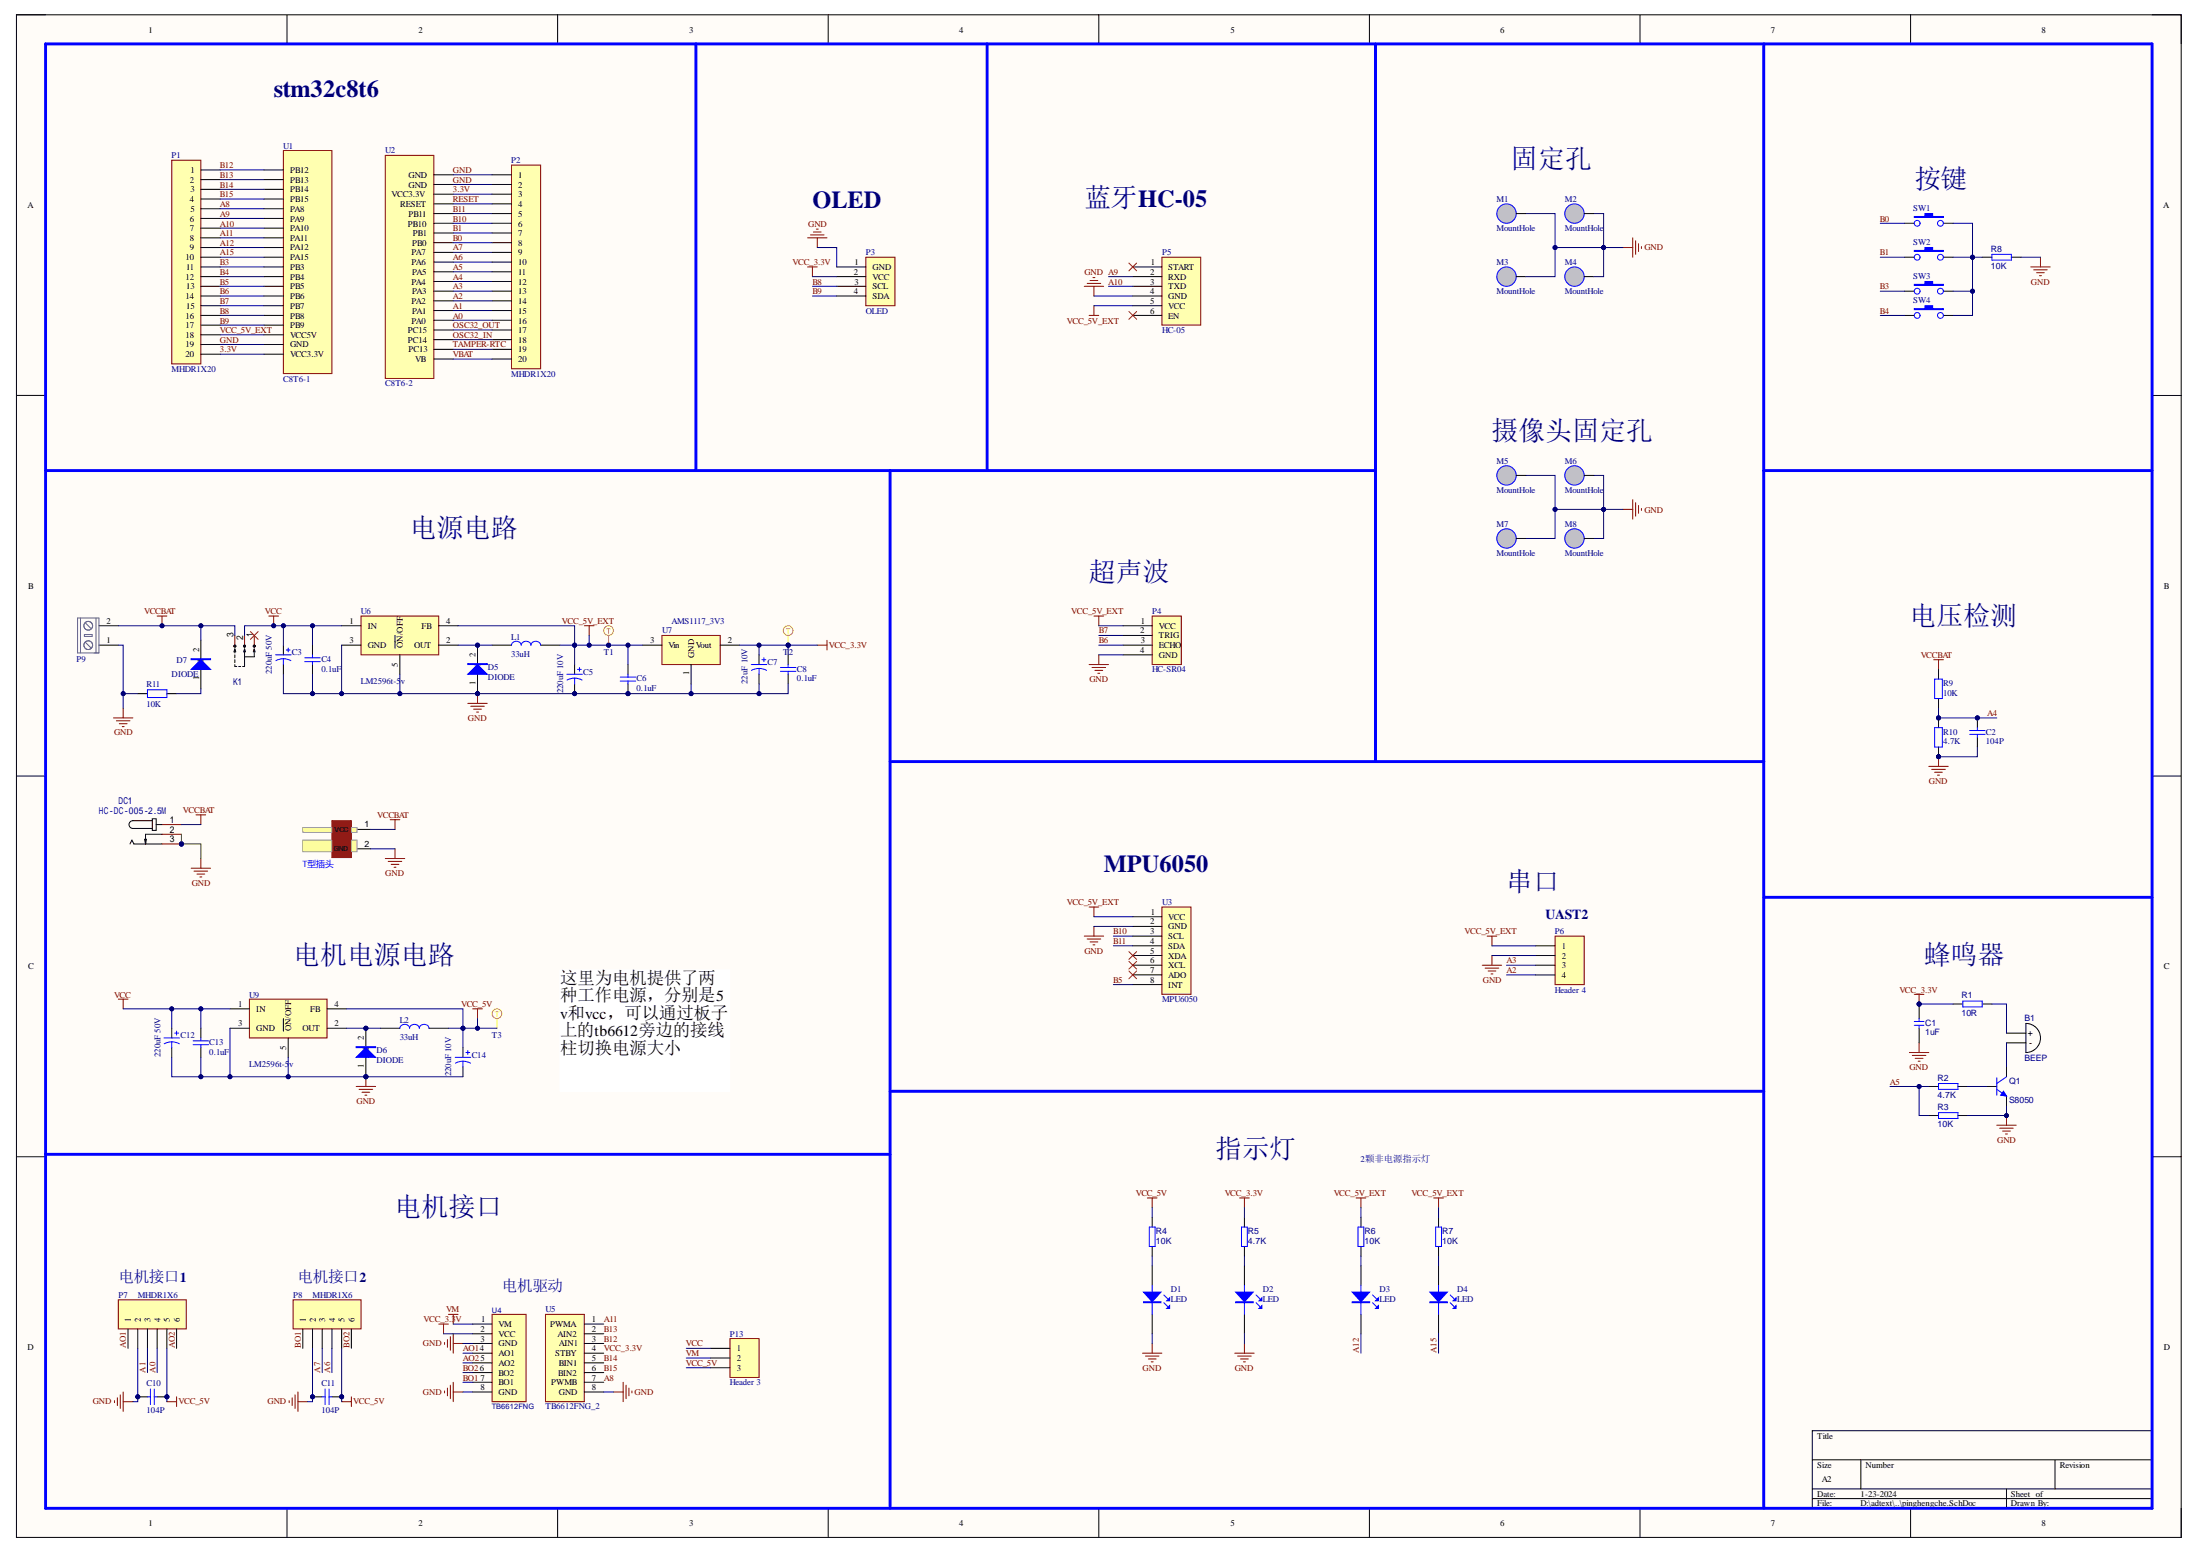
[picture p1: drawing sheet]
# Altium project pinghengche.PrjPcb
1 sheet, 71 parts. Net scope: global (net labels, ports and power ports of the same name join across sheets).
Board file: pinghengche.PcbDoc

## Sheet pinghengche.SchDoc
size A2

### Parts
B1  BEEP  [BEEP 9x5.5mm]
C1  value 1uF  [C0805]
C2  104P  [CAPC1608[0603]S-L]
C3  value 220uF 50V  [CAP-SMD_BD10.0-L10.3-W10.3-LS11.3-FD]  (hidden comment: Cap Pol1)
C4  value 0.1uF  [CAPC1608[0603]S-L]  (hidden comment: Cap)
C5  value 220uF 10V  [7343]  (hidden comment: Cap Pol1)
C6  value 0.1uF  [CAPC1608[0603]S-L]  (hidden comment: Cap)
C7  value 22uF 10V  [C3528]  (hidden comment: Cap Pol1)
C8  value 0.1uF  [CAPC1608[0603]S-L]  (hidden comment: Cap)
C10  104P  [CAPC1608[0603]S-L]
C11  104P  [CAPC1608[0603]S-L]
C12  value 220uF 50V  [CAP-SMD_BD10.0-L10.3-W10.3-LS11.3-FD]  (hidden comment: Cap Pol1)
C13  value 0.1uF  [CAPC1608[0603]S-L]  (hidden comment: Cap)
C14  value 220uF 10V  [7343]  (hidden comment: Cap Pol1)
D1  LED  [LED 0805G]
D2  LED  [LED 0805G]
D3  LED  [LED 0805G]
D4  LED  [LED 0805G]
D5  DIODE  [SS34]
D6  DIODE  [SS34]
D7  DIODE  [SS34]
DC1  HC-DC-005-2.5M  [DC-005]
DCIN1  T型插头  [Wired T-Header ThroughHole]
K1  HX SS12D10G4  [SS12D10]  (value not drawn)
L1  33uH  [0630 TPC 7*7*3]
L2  33uH  [0630 TPC 7*7*3]
M1  MountHole  [M3-MountHole]  (no BOM)
M2  MountHole  [M3-MountHole]  (no BOM)
M3  MountHole  [M3-MountHole]  (no BOM)
M4  MountHole  [M3-MountHole]  (no BOM)
M5  MountHole  [M3-MountHole]  (no BOM)
M6  MountHole  [M3-MountHole]  (no BOM)
M7  MountHole  [M3-MountHole]  (no BOM)
M8  MountHole  [M3-MountHole]  (no BOM)
P1  MHDR1X20  [HDR2.54-LI-20P]
P2  MHDR1X20  [HDR2.54-LI-20P]
P3  OLED  [OLED4p]
P4  HC-SR04  [HC-SR04]
P5  HC-05  [HDR-TH_6P-P2.54-V-F]
P6  Header 4  [HDR1X4-M]
P7  MHDR1X6  [XH2.54-WI-6P]
P8  MHDR1X6  [XH2.54-WI-6P]
P9  KF/WJ/DG 30x connecter  [KF/WJ/DG 301-2p-5.0mm]  (value not drawn)
P13  Header 3  [HDR-TH_3P-P2.54-V-M-1]
Q1  S8050  [SOT-23]
R1  value 10R  [R0603]  (hidden comment: 10R ±1%)
R2  value 4.7K  [RESC1608[0603]S-L]  (hidden comment: 4.7K ±1%)
R3  value 10K  [RESC1608[0603]S-L]  (hidden comment: 10K ±1%)
R4  value 10K  [RESC1608[0603]S-L]  (hidden comment: 10K ±1%)
R5  value 4.7K  [RESC1608[0603]S-L]  (hidden comment: 4.7K ±1%)
R6  value 10K  [RESC1608[0603]S-L]  (hidden comment: 10K ±1%)
R7  value 10K  [RESC1608[0603]S-L]  (hidden comment: 10K ±1%)
R8  value 10K  [RESC1608[0603]S-L]  (hidden comment: 10K ±1%)
R9  10K  [RESC1608[0603]S-L]
R10  4.7K  [RESC1608[0603]S-L]
R11  10K  [RESC1608[0603]S-L]
SW1  SW-PB_V  [TSW SMD-3*6*2.5]  (value not drawn)
SW2  SW-PB_V  [TSW SMD-3*6*2.5]  (value not drawn)
SW3  SW-PB_V  [TSW SMD-3*6*2.5]  (value not drawn)
SW4  SW-PB_V  [TSW SMD-3*6*2.5]  (value not drawn)
T1  Testpoint-Pad  [testpoint-pad-1mm]  (value not drawn)  (no BOM)
T2  Testpoint-Pad  [testpoint-pad-1mm]  (value not drawn)  (no BOM)
T3  Testpoint-Pad  [testpoint-pad-1mm]  (value not drawn)  (no BOM)
U1  C8T6-1  [HDR2.54-M-LI-20P]
U2  C8T6-2  [HDR2.54-M-LI-20P]
U3  MPU6050  [HDR2.54-M-LI-8P]
U4  TB6612FNG  [HDR2.54-M-LI-8P]
U5  TB6612FNG_2  [HDR2.54-M-LI-8P]
U6  LM2596t-5v  [LM2596-5V]
U7  AMS1117_3V3  [SOT-223]
U9  LM2596t-5v  [LM2596-5V]

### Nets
GND: C1.1 C2.2 C3.2 C4.2 C5.2 C6.2 C7.2 C8.2 C10.1 C11.1 C12.2 C13.2 C14.2 D1.2 D2.2 D5.1 D6.1 DC1.2 DC1.3 DCIN1.2(GND) M1.1 M2.1 M3.1 M4.1 M5.1 M6.1 M7.1 M8.1 P1.19 P2.1 P2.2 P3.1(GND) P4.4(GND) P5.4(GND) P6.2 P7.2 P8.2 P9.1 Q1.2(E) R3.2 R8.1 R10.1 R11.2 U1.19(GND) U2.1(GND) U2.2(GND) U3.2(GND) U4.3(GND) U4.8(GND) U5.8(GND) U6.3(GND) U6.5(~{ON}/OFF) U7.1(GND) U9.3(GND) U9.5(~{ON}/OFF)
VCC: C3.1 C4.1 C12.1 C13.1 K1.2 P13.1 U6.1(IN) U9.1(IN)
VCC_3.3V: C1.2 C7.1 C8.1 P3.2(VCC) R1.1 R5.2 T2.1(T) U4.2(VCC) U5.4(STBY) U7.2(Vout)
VCC_5V: C10.2 C11.2 C14.1 L2.2 P7.5 P8.5 P13.3 R4.2 T3.1(T) U9.4(FB)
VCC_5V_EXT: C5.1 C6.1 L1.2 P1.18 P4.1(VCC) P5.5(VCC) P6.1 R6.2 R7.2 T1.1(T) U1.18(VCC5V) U3.1(VCC) U6.4(FB) U7.3(Vin)
VCCBAT: D7.2 DC1.1 DCIN1.1(VCC) K1.3 P9.2 R9.2
VM: P13.2 U4.1(VM)
3.3V: P1.20 P2.3 U1.20(VCC3.3V) U2.3(VCC3.3V)
A0: P2.16 P7.4 U2.16(PA0)
A1: P2.15 P7.3 U2.15(PA1)
A2: P2.14 P6.4 U2.14(PA2)
A3: P2.13 P6.3 U2.13(PA3)
A4: C2.1 P2.12 R9.1 R10.2 U2.12(PA4)
A5: P2.11 R2.1 R3.1 U2.11(PA5)
A6: P2.10 P8.4 U2.10(PA6)
A7: P2.9 P8.3 U2.9(PA7)
A8: P1.5 U1.5(PA8) U5.7(PWMB)
A9: P1.6 P5.2(RXD) U1.6(PA9)
A10: P1.7 P5.3(TXD) U1.7(PA10)
A11: P1.8 U1.8(PA11) U5.1(PWMA)
A12: D3.2 P1.9 U1.9(PA12)
A15: D4.2 P1.10 U1.10(PA15)
AO1: P7.1 U4.4(AO1)
AO2: P7.6 U4.5(AO2)
B0: P2.8 SW1.1 U2.8(PB0)
B1: P2.7 SW2.1 U2.7(PB1)
B3: P1.11 SW3.1 U1.11(PB3)
B4: P1.12 SW4.1 U1.12(PB4)
B5: P1.13 U1.13(PB5) U3.8(INT)
B6: P1.14 P4.3(ECHO) U1.14(PB6)
B7: P1.15 P4.2(TRIG) U1.15(PB7)
B8: P1.16 P3.3(SCL) U1.16(PB8)
B9: P1.17 P3.4(SDA) U1.17(PB9)
B10: P2.6 U2.6(PB10) U3.3(SCL)
B11: P2.5 U2.5(PB11) U3.4(SDA)
B12: P1.1 U1.1(PB12) U5.3(AIN1)
B13: P1.2 U1.2(PB13) U5.2(AIN2)
B14: P1.3 U1.3(PB14) U5.5(BIN1)
B15: P1.4 U1.4(PB15) U5.6(BIN2)
BO1: P8.1 U4.7(BO1)
BO2: P8.6 U4.6(BO2)
OSC32_IN: P2.18 U2.18(PC14)
OSC32_OUT: P2.17 U2.17(PC15)
RESET: P2.4 U2.4(RESET)
TAMPER-RTC: P2.19 U2.19(PC13)
VBAT: P2.20 U2.20(VB)
NetB1_1: B1.1(+) R1.2
NetB1_2: B1.2(-) Q1.3(C)
NetD1_1: D1.1 R4.1
NetD2_1: D2.1 R5.1
NetD3_1: D3.1 R6.1
NetD4_1: D4.1 R7.1
NetD5_2: D5.2 L1.1 U6.2(OUT)
NetD6_2: D6.2 L2.1 U9.2(OUT)
NetD7_1: D7.1 R11.1
NetQ1_1: Q1.1(B) R2.2
NetR8_2: R8.2 SW1.2 SW2.2 SW3.2 SW4.2

Not connected (* = marked no-connect by the designer): K1 1*; P5 1(START)* 6(EN)*; U3 5(XDA)* 6(XCL)* 7(ADO)*

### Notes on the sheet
- stm32c8t6
- 固定孔
- (near SW1) 按键
- OLED
- 蓝牙HC-05
- 摄像头固定孔
- 电源电路
- 超声波
- 电压检测
- MPU6050
- 串口
- (near P6) UAST2
- 电机电源电路
- 蜂鸣器
- 这里为电机提供了两种工作电源，分别是5v和vcc，可以通过板子上的tb6612旁边的接线柱切换电源大小
- 指示灯
- 2颗非电源指示灯
- 电机接口
- 电机接口1
- 电机接口2
- (near U4) 电机驱动
